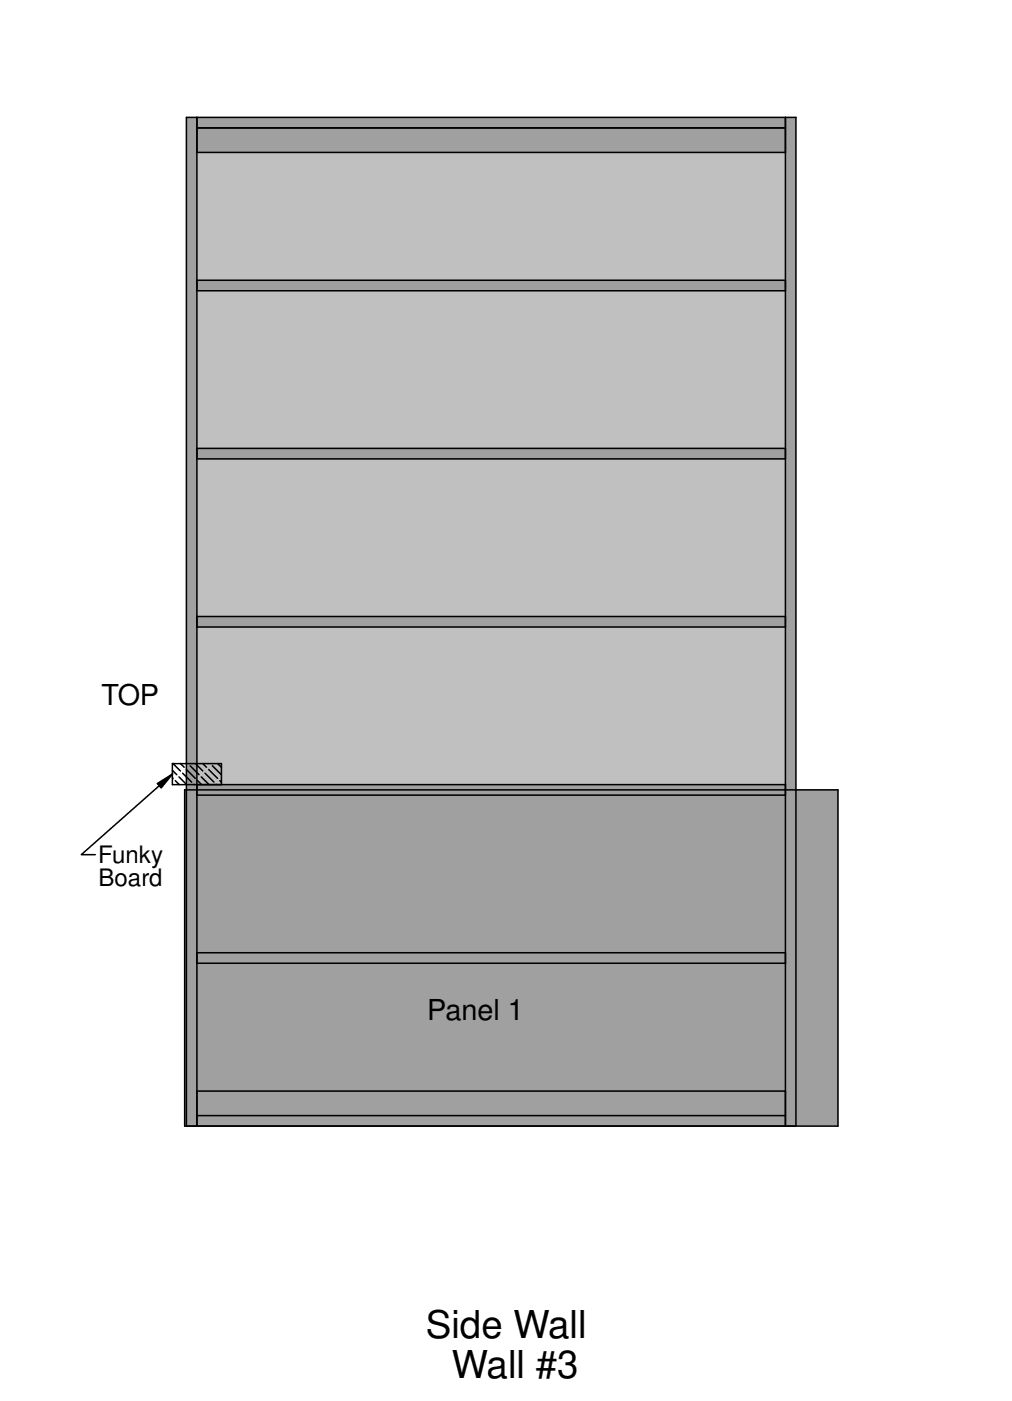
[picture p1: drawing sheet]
<svg xmlns="http://www.w3.org/2000/svg" width="165mm" height="229mm" viewBox="0 0 165 229" stroke-linecap="round" stroke-linejoin="round" font-family="sans-serif">
<path d="M30.4 19.2h99.5v164.5h-99.5z" fill-rule="evenodd" fill="#c0c0c0"/>
<g fill="#a0a0a4">
<path d="M30.1 128.9h106.6v54.8h-106.6z" fill-rule="evenodd"/>
<path d="M32.1 19.2h96v1.7h-96z" fill-rule="evenodd"/>
<path d="M128.1 19.2h1.8v164.5h-1.8z" fill-rule="evenodd"/>
<path d="M30.4 19.2h1.7v164.5h-1.7z" fill-rule="evenodd"/>
<path d="M32.1 20.9h96v4h-96z" fill-rule="evenodd"/>
<path d="M32.1 100.6h96v1.7h-96z" fill-rule="evenodd"/>
<path d="M32.1 45.7h96v1.7h-96z" fill-rule="evenodd"/>
<path d="M32.1 128h96v1.7h-96z" fill-rule="evenodd"/>
<path d="M32.1 73.2h96v1.7h-96z" fill-rule="evenodd"/>
<path d="M32.1 182h96v1.7h-96z" fill-rule="evenodd"/>
</g>
<g fill="none" stroke="#000" stroke-width=".25">
<path d="M32.1 19.2v164.5M128.1 19.2v164.5M32.1 24.9h96M32.1 20.9h96M32.1 45.7h96M32.1 47.4h96M32.1 73.2h96M32.1 74.9h96M32.1 100.6h96M32.1 102.3h96M28.1 126.3l-14.8 13.2h2.3M28.1 126.9l.1 .1"/>
<path d="M28.1 125.7l.7 .7M28.2 124.6l1.2 1.2M28.6 127.4l.6 .6M29.2 126.8l1.3 1.2M29.5 124.6l.5 .6M29.8 126.2l1.5 1.4M30.1 128.9h106.6v54.8h-106.6zM30.4 125.6l1.5 1.4M31 124.9l1.5 1.5M31.6 128h.1M31.9 124.6l1.2 1.2M32.1 129.7h96"/>
<path d="M32.2 127.4l.7 .6M32.8 126.8l1.3 1.2M33.1 124.6l.6 .6M33.4 126.2l1.5 1.4M34 125.6l1.5 1.4M34.7 124.9l1.4 1.5M35.3 128h.1M35.5 124.6l.6 .6M35.9 127.4l.2 .2M36.1 128v-3.4h-8v3.4h100M32.1 155.5h96M32.1 157.2h96"/>
<path d="M32.1 178h96M30.4 183.7v-164.5h99.5v164.5M32.1 182h96"/>
</g>
<path d="M25.7 127.8l2.4-1.5-1.8 2.3z" fill="#000"/>
<path d="M25.7 127.8l2.4-1.5-1.8 2.3z" fill="#000" stroke="#000" stroke-width=".25"/>
<g font-size="6.3">
<text x="69.5" y="218.4">Side Wall</text>
<text x="73.7" y="224.9">Wall #3</text>
</g>
<g font-size="4.7">
<text x="16.5" y="115">TOP</text>
<text x="69.7" y="166.4">Panel 1</text>
</g>
<g font-size="3.9">
<text x="16" y="140.8">Funky</text>
<text x="16.1" y="144.5">Board</text>
</g>
</svg>
